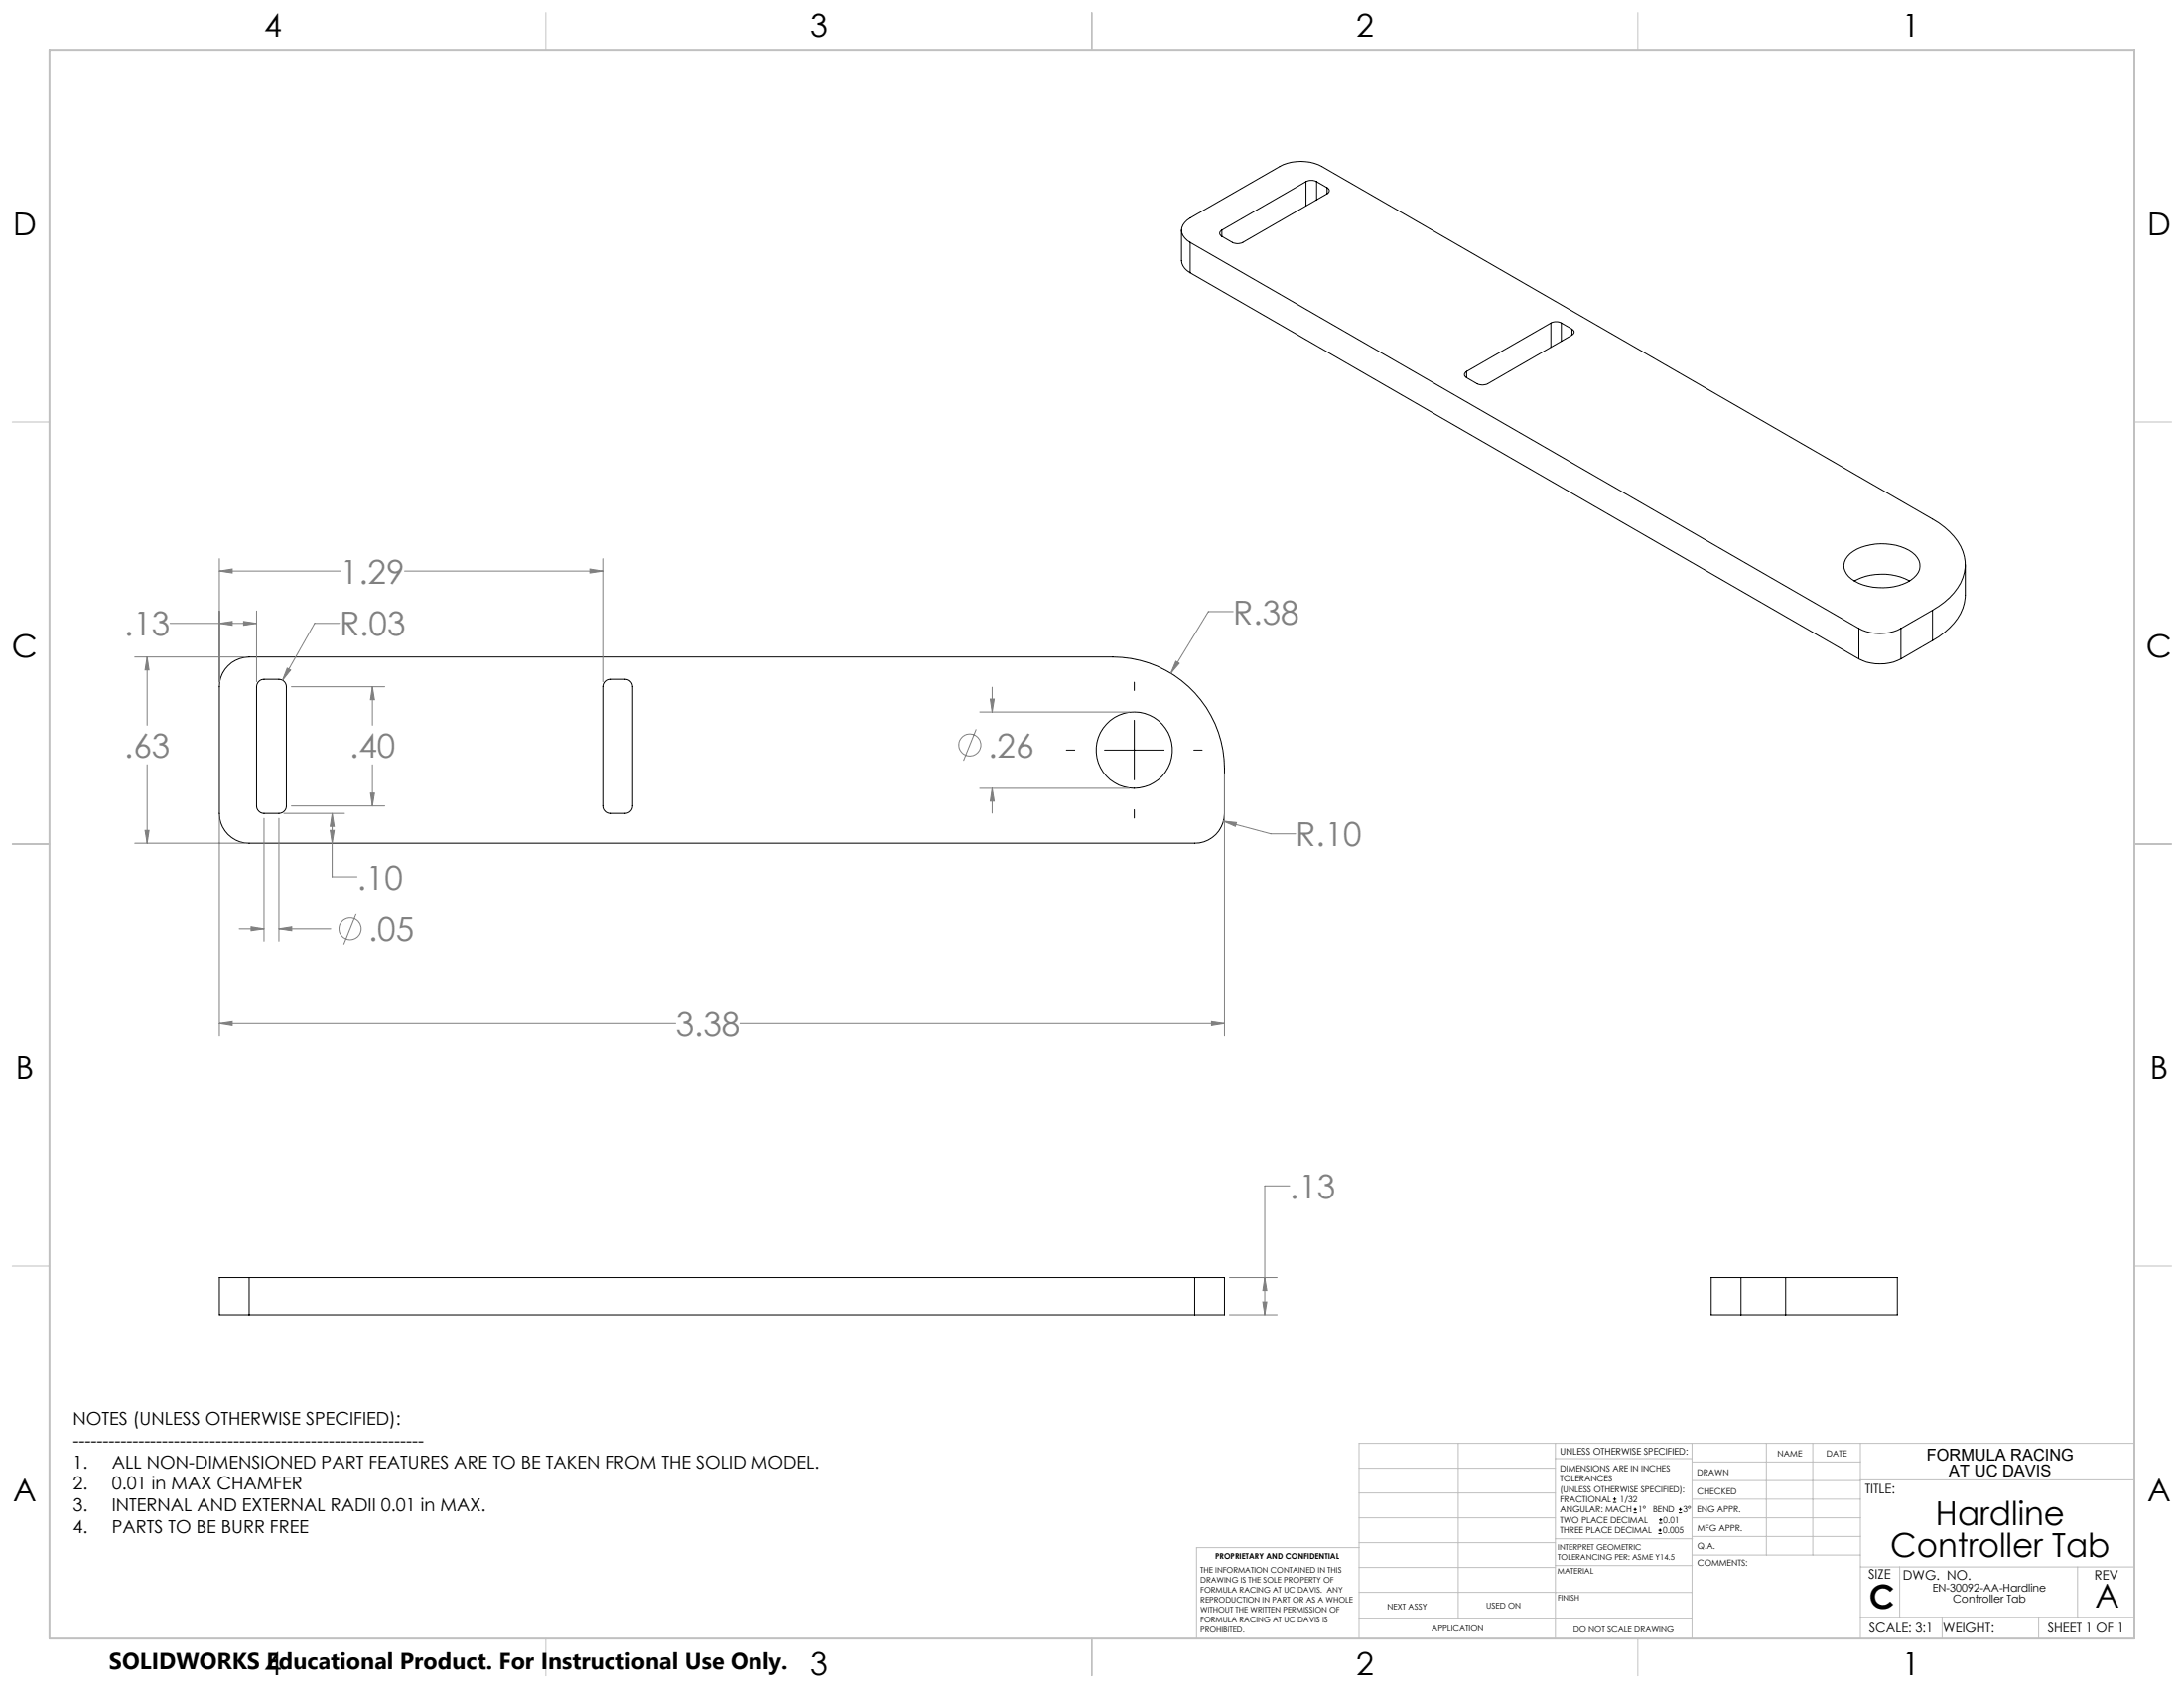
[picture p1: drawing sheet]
<svg xmlns="http://www.w3.org/2000/svg" width="559mm" height="432mm" viewBox="0 0 559 432" stroke-linecap="round" stroke-linejoin="round" font-family="sans-serif">
<g fill="none" stroke="#000" stroke-width=".25">
<path d="M302.3 58.9v7.8a3.8 3.8 0 0 0 2.2 3.1M312.6 58.9a.84 .84 0 0 0-.5 .8 .84 .84 0 0 0 .5 .8M312.6 58.9v1.6M334.2 46.5a3.1 3.1 0 0 1 2.7 0M334.2 46.5l-21.6 12.4M334.2 46.5v6.2M336.9 46.5l2.6 1.5M336.9 46.5v4.6M339.5 49.6l-21.5 12.4a2.99 2.99 0 0 1-2.7 0l-2.7-1.5M339.5 48a.82 .82 0 0 1 .6 .8 .82 .82 0 0 1-.6 .8M339.5 48v1.6M304.5 62a3.4 3.4 0 0 1-1.8-4.5l1-1.2 .8-.5 22.9-13.2a11.7 11.7 0 0 1 10.8 0l156.3 90.2a15.6 15.6 0 0 1 8.1 9.6 11.2 11.2 0 0 1-3.8 10.5l-1.3 1.1-3 2.1"/>
<path d="M304.5 62l171.1 98.8M304.5 62v7.8M304.5 69.8l171.1 98.8M375.2 95a.84 .84 0 0 0-.5 .8 .84 .84 0 0 0 .5 .8M375.2 95v1.6M396.8 82.6a2.99 2.99 0 0 1 2.7 0M396.8 82.6l-21.6 12.4M396.8 82.6v6.2M399.5 82.6l2.7 1.6M399.5 82.6v4.7M402.2 85.7l-21.6 12.5a3.1 3.1 0 0 1-2.7 0l-2.7-1.6M402.2 84.2a.82 .82 0 0 1 .6 .7 .82 .82 0 0 1-.6 .8"/>
<path d="M402.2 84.2v1.5M473.4 141.6a14.5 14.5 0 0 1 15.9-.3 4 4 0 0 1-.5 7.1 14.8 14.8 0 0 1-15.1-.3 3.9 3.9 0 0 1-.3-6.5zM474.5 148.6a15.2 15.2 0 0 1 14.1 0M494.5 156.1l-8.1 4.7M494.5 156.1v7.8M502.8 144.4v7.8a12.5 12.5 0 0 1-5.3 9.6l-3 2.1M58.3 170.3a7.7 7.7 0 0 1 5.4-2.2h221a28.6 28.6 0 0 1 28.6 28.5v11.5a7.6 7.6 0 0 1-7.6 7.6h-242a7.6 7.6 0 0 1-7.6-7.6v-32.4a7.3 7.3 0 0 1 2.2-5.4zM66.2 174.3l1-.5h4.2a1.93 1.93 0 0 1 1.9 1.9v30.5a1.93 1.93 0 0 1-1.9 1.9h-3.8a1.93 1.93 0 0 1-1.9-1.9v-30.5l.1-.7zM154.8 174.3l1-.5h4.1a1.93 1.93 0 0 1 2 1.9v30.5a1.93 1.93 0 0 1-2 1.9h-3.8a1.93 1.93 0 0 1-1.9-1.9v-30.5l.2-.7zM290.2 174.5v2.1M475.6 160.8a11.7 11.7 0 0 0 10.8 0M475.6 168.6a12 12 0 0 0 10.8 0"/>
<path d="M475.6 160.8v7.8M486.4 160.8v7.8M494.5 163.9l-8.1 4.7M272.8 191.9h2.2M282.6 191.9h15.3M290.2 184.3v15.2M305.5 191.9h2.1M290.2 207.1v2.2M63.7 326.8h-7.6v9.5h7.6M63.7 326.8v9.5M63.7 336.3h242M63.7 326.8h242"/>
<path d="M305.7 326.8h7.6v9.5h-7.6M305.7 326.8v9.5M445.5 326.8h-7.7v9.5h7.7M445.5 336.3h11.4M445.5 326.8h11.4M445.5 326.8v9.5M456.9 326.8h28.6v9.5h-28.6M456.9 326.8v9.5M412.7 384.3h.9M412.7 383.5h.9M413.1 383.1v.8M418 387h.8"/>
<path d="M418 386.2h.8M418.4 385.7v.9M424.3 392.3h.9M424.3 391.4h.9M424.5 389.6h.8M424.5 388.8h.8M424.7 391v.9M424.9 388.4v.8M429.5 387h.9M429.5 386.2h.9M429.9 385.7v.9"/>
<circle cx="290.2" cy="191.9" r="9.8"/>
</g>
<g fill="none" stroke="#808080" stroke-width=".25">
<path d="M43.5 159.5h22.2M56.1 159.5l3.3-.5v.9zM56.1 146.1l3.3-.5v1zM56.1 142.9v31.5M56.1 146.1h31M62.3 159l3.4 .5-3.4 .4zM65.7 156.3v18.1M86.9 159.5h-6.4l-8.2 14.5M103.5 146.1h50.7M150.9 145.6l3.3 .5-3.3 .5zM154.2 142.9v31.5M315.5 156.5h-6.3l-9.6 15.7"/>
<path d="M34.5 168.1h28M37.6 168.1v17.4M37.6 168.1l.5 3.3h-1zM73.5 170.9l.9 .5-2.1 2.6zM74.5 175.7h24M95.3 175.7l.5 3.3h-1zM95.3 175.7v9.8M253.4 178.8h1l-.5 3.3zM253.9 175.8v6.3M300.8 169.2l.9 .5-2.1 2.5zM37.6 195.6v20.1M95.3 195.6v10.6"/>
<path d="M249.8 186.5l-3.3 8.1M250.7 182.1h38.3M313.3 197.9v67M34.5 215.7h28M37.1 212.4h1l-.5 3.3zM56.1 209.3v55.6M67.6 209.3v31.6M71.4 209.3v31.6M72.6 208.1h15.6M74.5 206.2h24M84.5 212.4h1l-.5 3.3zM85 208.1l.5 3.3h-1z"/>
<path d="M85 208.1v16.2h6.3M94.8 202.9h1l-.5 3.3zM250.7 201.6h38.3M253.9 201.6l.5 3.3h-1zM253.9 201.6v6.4M313 210l3.4 .4-.3 1zM313 210l12.2 3.3h6.3M61.2 237.7h6.4M64.2 237.2l3.4 .5-3.4 .5zM71.4 237.7h13.2M71.4 237.7l3.2-.5v1zM91.2 233.6l-3.3 8.1"/>
<path d="M56.1 261.7l3.3-.5v1zM56.1 261.7h116.8M189.3 261.7h124M310 261.2l3.3 .5-3.3 .5zM330 303.4h-6.4v32.9M314.6 326.8h12.2M314.6 336.3h12.2M323.1 333h1l-.5 3.3zM323.6 326.8l.5 3.3h-1z"/>
<circle cx="248.1" cy="190.6" r="2.83"/>
<circle cx="89.6" cy="237.7" r="2.83"/>
</g>
<g fill="none" stroke="#c0c0c0" stroke-width=".25">
<path d="M139.7 3.2v9.5M279.4 3.2v9.5M419.1 3.2v9.5M3.1 107.9h9.6M546.1 107.9h9.5M3.1 215.9h9.6M546.1 215.9h9.5M3.1 323.8h9.6M546.1 323.8h9.5M347.7 375.6h50.3M373.1 369.2v44.9M398 369.2v49.9"/>
<path d="M398 373.1h34.9M432.9 369.2v49.9M432.9 378.7h43.1M432.9 374h43.1M451.9 369.2v28.6M463.8 369.2v28.6M476 369.2v49.9M476 378.6h70.1M546.1 369.2h-198.4v49.9M347.7 394.6h50.3M347.7 388.3h50.3M347.7 381.9h50.3"/>
<path d="M347.7 395.9h-41.6v23.2M398 393.6h35M432.9 383.5h43.1M432.9 388.3h43.1M432.9 393h43.1M433 397.8h43M139.7 419.1v9.6M279.4 419.1v9.6M347.7 414.1h85.2M347.7 401h50.3M347.7 407.3h50.3M398 407.4h34.9"/>
<path d="M398 400.5h35M419.1 419.1v9.6M476 413.7h70.1M476 400.8h70.1M486.1 400.8v12.9M496.9 413.7v5.4M521.6 413.7v5.4M531.6 400.8v12.9"/>
</g>
<path d="M12.7 12.7h533.4v406.4h-533.4z" fill="none" stroke="#c0c0c0" stroke-width=".5"/>
<path d="M323.6 326.8l.5 3.3h-1zM323.1 333h1l-.5 3.3zM300.8 169.2l-1.2 3 2.1-2.5zM253.4 178.8h1l-.5 3.3zM253.9 201.6l.5 3.3h-1zM313 210l3.1 1.4 .3-1zM56.1 261.7l3.3-.5v1zM310 261.2l3.3 .5-3.3 .5zM73.5 170.9l-1.2 3.1 2.1-2.6zM94.8 202.9h1l-.5 3.3zM95.3 175.7l.5 3.3h-1zM85 208.1l.5 3.3h-1zM84.5 212.4h1l-.5 3.3zM64.2 237.2l3.4 .5-3.4 .5zM71.4 237.7l3.2-.5v1zM62.3 159l3.4 .5-3.4 .4zM56.1 159.5l3.3-.5v.9zM150.9 145.6l3.3 .5-3.3 .5zM56.1 146.1l3.3-.5v1zM37.6 168.1l.5 3.3h-1zM37.1 212.4h1l-.5 3.3z" fill="#808080"/>
<g font-size="8.5" fill="#808080">
<text x="87.1" y="149.3">1.29</text>
<text x="315.5" y="159.7">R.38</text>
<text x="31.8" y="162.6">.13</text>
<text x="86.9" y="162.7">R.03</text>
<text x="31.8" y="193.8">.63</text>
<text x="89.5" y="193.8">.40</text>
<text x="252.8" y="193.8">.26</text>
<text x="331.5" y="216.5">R.10</text>
<text x="91.4" y="227.5">.10</text>
<text x="94.2" y="240.9">.05</text>
<text x="172.9" y="264.9">3.38</text>
<text x="330" y="306.5">.13</text>
</g>
<g font-size="8.5">
<text x="495.3" y="390.1">Hardline</text>
<text x="483.7" y="398.2">Controller Tab</text>
<text x="478.3" y="411.4">C</text>
<text x="536.1" y="411.3">A</text>
</g>
<g font-size="8.1">
<text x="67.6" y="9.3">4</text>
<text x="207.3" y="9.3">3</text>
<text x="347" y="9.3">2</text>
<text x="486.7" y="9.3">1</text>
<text x="3.3" y="60.1">D</text>
<text x="549.4" y="60.1">D</text>
<text x="3" y="168">C</text>
<text x="549.1" y="168">C</text>
<text x="4" y="276">B</text>
<text x="550.1" y="276">B</text>
<text x="3.3" y="383.9">A</text>
<text x="549.4" y="383.9">A</text>
<text x="67.6" y="428.4">4</text>
<text x="207.3" y="428.4">3</text>
<text x="347" y="428.4">2</text>
<text x="486.7" y="428.4">1</text>
</g>
<text font-size="5.9" x="27.9" y="427">SOLIDWORKS Educational Product. For Instructional Use Only.</text>
<g font-size="4.6">
<text x="18.6" y="364.4">NOTES (UNLESS OTHERWISE SPECIFIED):</text>
<text x="18.6" y="370">-----------------------------------------------------------</text>
<text x="18.6" y="375.5">1.</text>
<text x="28.7" y="375.5">ALL NON-DIMENSIONED PART FEATURES ARE TO BE TAKEN FROM THE SOLID MODEL.</text>
<text x="18.6" y="381.1">2.</text>
<text x="28.7" y="381.1">0.01 in MAX CHAMFER</text>
<text x="18.6" y="386.7">3.</text>
<text x="28.7" y="386.7">INTERNAL AND EXTERNAL RADII 0.01 in MAX.</text>
<text x="18.6" y="392.3">4.</text>
<text x="28.7" y="392.3">PARTS TO BE BURR FREE</text>
</g>
<g font-size="4.2">
<text x="493" y="373.5">FORMULA RACING</text>
<text x="498.7" y="377.8">AT UC DAVIS</text>
</g>
<g font-size="3.4">
<text x="477.2" y="381.9">TITLE:</text>
<text x="478.1" y="404">SIZE</text>
<text x="486.9" y="404">DWG. NO.</text>
<text x="535.9" y="404.1">REV</text>
<text x="478.2" y="417.6">SCALE: 3:1</text>
<text x="497.1" y="417.7">WEIGHT:</text>
<text x="523.9" y="417.6">SHEET 1 OF 1</text>
</g>
<g font-size="2.8">
<text x="494.5" y="407.2">EN-30092-AA-Hardline</text>
<text x="499.7" y="410">Controller Tab</text>
</g>
<text font-size="2.4" x="399.2" y="372.1">UNLESS OTHERWISE SPECIFIED:</text>
<g font-size="2.2">
<text x="399.2" y="376.4">DIMENSIONS ARE IN INCHES</text>
<text x="434.2" y="377.3">DRAWN</text>
<text x="454.8" y="372.5">NAME</text>
<text x="467.3" y="372.6">DATE</text>
<text x="399.2" y="379">TOLERANCES</text>
<text x="399.2" y="381.7">(UNLESS OTHERWISE SPECIFIED):</text>
<text x="434.3" y="382.2">CHECKED</text>
<text x="399.2" y="389.6">TWO PLACE DECIMAL</text>
<text x="399.2" y="384.3">FRACTIONAL</text>
<text x="399.2" y="387">ANGULAR: MACH</text>
<text x="414.5" y="384.3">1/32</text>
<text x="419.1" y="387">1°</text>
<text x="422.9" y="387">BEND</text>
<text x="425.6" y="389.6">0.01</text>
<text x="430.6" y="387">3°</text>
<text x="434.2" y="386.9">ENG APPR.</text>
<text x="399.2" y="392.3">THREE PLACE DECIMAL</text>
<text x="425.5" y="392.3">0.005</text>
<text x="434.3" y="391.6">MFG APPR.</text>
<text x="434.3" y="396.3">Q.A.</text>
<text x="434.3" y="400.5">COMMENTS:</text>
</g>
<g font-size="2.1">
<text x="354.9" y="411.6">NEXT ASSY</text>
<text x="380.3" y="411.6">USED ON</text>
<text x="366.3" y="417.4">APPLICATION</text>
<text x="402.5" y="417.5">DO NOT SCALE DRAWING</text>
</g>
<g font-size="2">
<text x="310.9" y="398.8">PROPRIETARY AND CONFIDENTIAL</text>
<text x="398.6" y="396.5">INTERPRET GEOMETRIC</text>
<text x="398.6" y="399">TOLERANCING PER: ASME Y14.5</text>
<text x="307.2" y="402.4">THE INFORMATION CONTAINED IN THIS</text>
<text x="307.2" y="404.9">DRAWING IS THE SOLE PROPERTY OF</text>
<text x="307.2" y="407.5">FORMULA RACING AT UC DAVIS. ANY</text>
<text x="398.5" y="402.6">MATERIAL</text>
<text x="307.2" y="410">REPRODUCTION IN PART OR AS A WHOLE</text>
<text x="307.2" y="412.5">WITHOUT THE WRITTEN PERMISSION OF</text>
<text x="398.5" y="409.4">FINISH</text>
<text x="307.2" y="415">FORMULA RACING AT UC DAVIS IS</text>
<text x="307.2" y="417.6">PROHIBITED.</text>
</g>
</svg>
